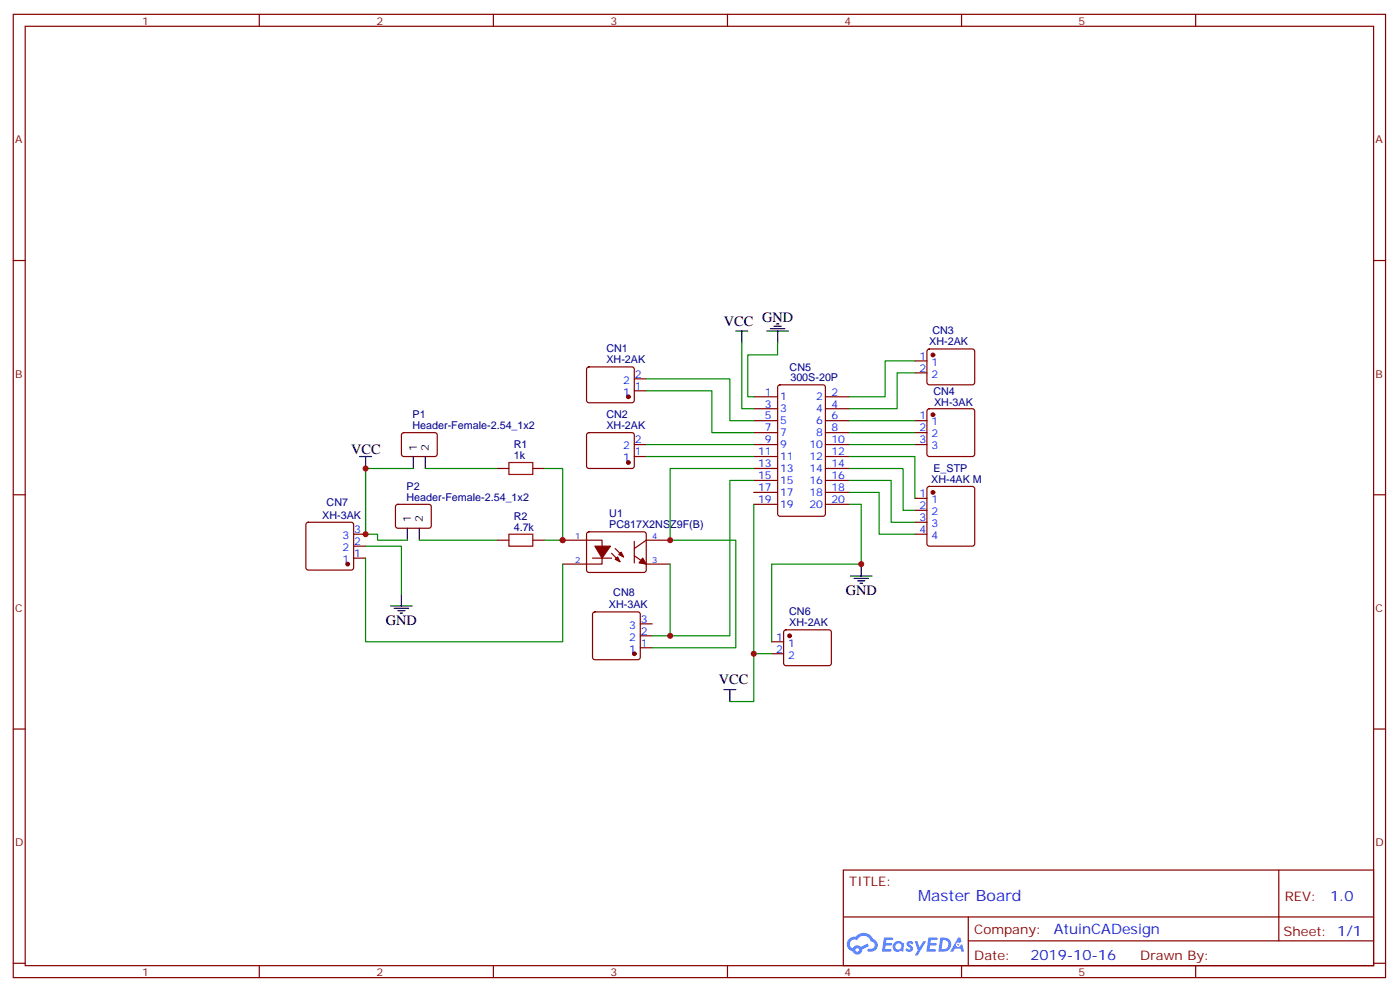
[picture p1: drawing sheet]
<svg xmlns="http://www.w3.org/2000/svg" width="414mm" height="293mm" viewBox="0 0 414 293" stroke-linecap="round" stroke-linejoin="round" font-family="sans-serif">
<g fill="none" stroke="#870000" stroke-width=".35">
<path d="M3.9 4.2h405.4v284.4h-405.4zM7.4 7.8h398.3v277.2h-398.3zM76.6 4.2v3.6M145.7 4.2v3.6M214.9 4.2v3.6M284 4.2v3.6M353.2 4.2v3.6M3.9 76.9h3.5M405.7 76.9h3.6M3.9 146h3.5M405.7 146h3.6M3.9 215.2h3.5"/>
<path d="M405.7 215.2h3.6M249.1 256.8h156.6v28.2h-156.6zM377.7 256.8v20.9M249.1 270.7h156.5M286 277.7h119.6M286 270.7v14.1M3.9 284.3h3.5M76.6 285v3.6M145.7 285v3.6M214.9 285v3.6M284 285v3.6M353.2 285v3.6"/>
<path d="M405.7 284.3h3.6"/>
</g>
<g fill="#5487ff">
<path d="M268.1 278a1.22 1.22 0 0 1 1.7 .3l-.4 .5a.47 .47 0 0 0-.3-.4 .47 .47 0 0 0-.5 .2l.1 .3a1.14 1.14 0 0 1 .8 1.7 1.14 1.14 0 0 1-1.9 0l-.2-.2 .5-.5 .7 .4a.29 .29 0 0 0 .3-.3 .29 .29 0 0 0-.2-.3 1.04 1.04 0 0 1-.6-1.7z"/>
<path d="M261.1 276.8h2.3l.4 .1-.2 .5-1.8 .1-.1 .9h1.5l.3 .3-.4 .4h-1.5l-.2 1.1h1.7l.2 .3-.2 .4h-2.6z"/>
<path d="M274.2 276.8h2.4l.3 .1-.1 .5-1.8 .1-.2 .9h1.6l.3 .3-.4 .4h-1.6l-.1 1.1h1.7l.2 .3-.2 .4h-2.7z"/>
<path d="M283 276.8h.7l.3 1.2-.6 .3a.69 .69 0 0 0-1 .3 .69 .69 0 0 0 .4 1 .69 .69 0 0 0 .9-.7l.5-.2 .6 2.2h-.8l-.3-.9h-1.7l-.5 .9h-.8z"/>
<path d="M270.2 277.8h.8l.6 1.9 1.1-1.9h.9l-2.6 4.2h-.8l.9-1.5z"/>
<path d="M277.8 276.8l-.6 4.1h1.3a2.11 2.11 0 0 0 2.5-2.1 2.11 2.11 0 0 0-2.5-2zM278.5 277.5a1.39 1.39 0 0 1 1.7 1.4 1.39 1.39 0 0 1-1.8 1.3h-.3z"/>
<path d="M264.1 278.4a1.54 1.54 0 0 0-.1 2.1 1.54 1.54 0 0 0 2.1 .2l.7 .2 .3-2.3-.2-.2-.4-.1a1.49 1.49 0 0 0-2.4 .1zM264.3 279.4a.95 .95 0 0 1 1.9 0 .95 .95 0 0 1-1.9 0z"/>
<path d="M250.8 277.1a2.18 2.18 0 0 0 1.1 3.7 1.44 1.44 0 0 0 1.6 1 1.44 1.44 0 0 0 1.2-1.5l2-1-.5-.8-1.9 1a1.47 1.47 0 0 0-2.4 .5 1.39 1.39 0 0 1-.7-2 1.39 1.39 0 0 1 2-.5 2.12 2.12 0 0 1 2.2-1.3 2.12 2.12 0 0 1 1.9 1.7 1.14 1.14 0 0 1 1 1.4 1.14 1.14 0 0 1-1.6 .8 .43 .43 0 0 0-.5 .3 .43 .43 0 0 0 .4 .5 1.98 1.98 0 0 0 2.5-1.2 1.98 1.98 0 0 0-1.2-2.5 3.1 3.1 0 0 0-5.3-.7l-.9 .1zM252.7 280.4a.55 .55 0 0 1 1.1 0 .55 .55 0 0 1-1.1 0z"/>
<circle cx="283" cy="278.9" r=".26"/>
</g>
<g fill="none" stroke="#870000" stroke-width=".35">
<path d="M173.5 108.5l.5-.2h12.7l.5 .2 .2 .5-.1 9.5-.6 .4-13-.1-.5-.6v-9.2zM187.4 115.4h3.5M187.4 111.8h3.5M222.6 117.1h7.1M229.9 113.8l.5-.2h12.7l.6 .4 .1 37.7-.5 .6-12.9 .1-.7-.5v-37.6zM243.8 117.1h7.1M270.3 106.5h3.5M270.3 110.1h3.5M274 103.2l.5-.2h12.7l.5 .2 .2 .5-.1 9.5-.6 .4-13-.1-.4-.6v-9.2zM118.8 127.9l.5-.2 9.4 .1 .5 .6-.1 5.9-.7 .5-9.4-.1-.4-.6v-5.7zM146.8 138.3h3.5M157.4 138.3h3.5"/>
<path d="M173.5 127.9l.5-.2h12.7l.5 .2 .2 .5-.1 9.5-.6 .4-13-.1-.5-.6v-9.2zM187.4 134.8h3.5M187.4 131.2h3.5M222.6 134.8h7.1M222.6 131.2h7.1M222.6 124.2h7.1M222.6 127.7h7.1M222.6 120.7h7.1M222.6 138.3h7.1M243.8 134.8h7.1M243.8 131.2h7.1M243.8 124.2h7.1"/>
<path d="M243.8 127.7h7.1M243.8 120.7h7.1M243.8 138.3h7.1M270.3 131.2h3.5M270.3 124.2h3.5M270.3 127.7h3.5M274 120.9l.5-.2h12.7l.5 .2 .2 .5v12.7l-.2 .5-.5 .2h-12.7l-.5-.3-.2-.4v-12.7zM90.6 154.4l.5-.2h12.7l.5 .2 .2 .5v12.7l-.3 .5-.4 .2h-12.7l-.5-.3-.3-.4v-12.7zM104.5 157.7h3.5M117 149.1l.5-.2h9.5l.4 .7-.1 5.9-.6 .4h-9.5l-.4-.7v-5.6zM146.8 159.5h3.5M157.4 159.5h3.5"/>
<path d="M166.2 159.5h11.6v7h-11.6M173.5 157.2l.5-.2h16.5l.4 .7-.1 10.8-.6 .5-16.5-.1-.5-.6v-10.6zM187.4 159.8v6.4M197.9 159.5h-7l-3.5 2.4M222.6 141.8h7.1M222.6 145.3h7.1M222.6 148.9h7.1M243.8 141.8h7.1M243.8 145.3h7.1M243.8 148.9h7.1M270.3 147.1h3.5M270.3 150.6h3.5"/>
<path d="M270.3 154.2h3.5M270.3 157.7h3.5M274 143.8l.5-.2h12.7l.5 .2 .2 .5v16.2l-.2 .5-.5 .2h-12.7l-.5-.2-.2-.5v-16.2zM104.5 164.7h3.5M104.5 161.2h3.5M175 164.7h5.7M180.7 163.3l2.4 2.5M181.7 161.9l2.5 2.5M187.4 164l3.5 2.5h7M175.2 180.8l.5-.2h12.7l.5 .2 .2 .5v12.7l-.2 .5-.5 .2h-12.7l-.5-.2-.2-.5v-12.7zM189.1 191.2h3.6M189.1 187.7h3.6"/>
<path d="M189.1 184.1h3.6M227.9 189.4h3.6M227.9 193h3.6M231.7 186.1l.5-.2h12.7l.5 .2 .2 .5-.1 9.5-.6 .4-13-.1-.4-.6v-9.2z"/>
</g>
<g fill="#870000" stroke="#870000" stroke-width=".35">
<path d="M189.8 164.7l1.1 1.8-2.1-.3z"/>
<path d="M181.7 165.1l.7-.7 .7 1.4z"/>
<path d="M182.8 163.7l.7-.7 .7 1.4z"/>
<path d="M175.7 161.2h4.6l-2.5 3.5z"/>
<circle cx="185.6" cy="117.1" r=".53"/>
<circle cx="185.6" cy="136.5" r=".53"/>
<circle cx="275.6" cy="104.8" r=".53"/>
<circle cx="275.6" cy="122.4" r=".53"/>
<circle cx="275.6" cy="145.3" r=".53"/>
<circle cx="102.7" cy="166.5" r=".53"/>
<circle cx="233.2" cy="187.7" r=".53"/>
<circle cx="187.4" cy="193" r=".53"/>
</g>
<path d="M150.3 136.5h7.1v3.6h-7.1zM150.3 157.7h7.1v3.5h-7.1z" fill="none" stroke="#a10000" stroke-width=".35"/>
<g fill="none" stroke="#000" stroke-width=".35">
<path d="M217.3 97.7h3.6M219.1 97.7v3.5M226.5 97.7h6.4M227.6 97h4.2M228.6 96.3h2.2M229.3 95.6h.7M229.7 97.7v3.5M106.2 134.8h3.5M108 134.8v3.5M122.1 134.8v3.5M125.6 134.8v3.5M120.3 155.9v3.6"/>
<path d="M123.9 155.9v3.6M115.4 178.9h6.3M116.5 179.6h4.2M118.6 175.3v3.6M251.2 170h6.4M252.3 170.7h4.2M253.3 171.4h2.1M254 172.2h.7M254.4 166.5v3.5M117.5 180.3h2.1M118.2 181h.7M213.8 203.6h3.5"/>
<path d="M215.6 203.6v3.5"/>
</g>
<g fill="none" stroke="#008700" stroke-width=".35">
<path d="M190.9 111.8h24.7v12.4h7M190.9 115.4h19.4v12.3h12.3M219.1 101.2v19.5h3.5M229.7 101.2v3.6h-8.8v12.3h1.7M270.3 106.5h-8.9v10.6h-10.5M270.3 110.1h-5.3v10.6h-14.1M108 138.3v19.4M122.1 138.3h-14.1v19.4h3.5v1.8h8.8M125.6 138.3h21.2M160.9 138.3h5.3v21.2h-5.3M190.9 131.2h31.7M190.9 134.8h31.7"/>
<path d="M222.6 138.3h-24.7v21.2h19.4v31.7h-24.6M250.9 134.8h19.4v12.3M250.9 138.3h15.8v12.3h3.6M250.9 131.2h19.4M250.9 124.2h19.4M250.9 127.7h19.4M123.9 159.5h22.9M222.6 148.9v44.1h5.3M222.6 141.8h-7v45.9h-17.7v-21.2M250.9 141.8h12.3v12.4h7.1M250.9 145.3h8.8v12.4h10.6M250.9 148.9h3.5v17.6h-26.5v22.9"/>
<path d="M108 161.2h10.6v14.1M108 164.7v24.7h58.2v-22.9M192.7 187.7h5.2M222.6 193v14.1h-7"/>
</g>
<g fill="#c00">
<circle cx="197.9" cy="159.5" r=".88"/>
<circle cx="166.2" cy="159.5" r=".88"/>
<circle cx="108" cy="157.7" r=".88"/>
<circle cx="108" cy="138.3" r=".88"/>
<circle cx="222.6" cy="193" r=".88"/>
<circle cx="254.4" cy="166.5" r=".88"/>
<circle cx="197.9" cy="187.7" r=".88"/>
</g>
<text font-size="4.6" fill="#00f" x="271.2" y="265.8">Master Board</text>
<g font-size="4.2">
<text x="225.1" y="95">GND</text>
<text x="213.8" y="96.2">VCC</text>
<text x="103.8" y="134.1">VCC</text>
<text x="249.8" y="175.7">GND</text>
<text x="114" y="184.5">GND</text>
<text x="212.3" y="202">VCC</text>
</g>
<g font-size="4.2" fill="#00f">
<text x="392.9" y="266.1">1.0</text>
<text x="311.3" y="275.6">AtuinCADesign</text>
<text x="304.3" y="283.4">2019-10-16</text>
</g>
<g font-size="3.9" fill="#800">
<text x="250.9" y="261.4">TITLE:</text>
<text x="379.5" y="266.1">REV:</text>
<text x="287.8" y="275.6">Company:</text>
<text x="379.1" y="276.2">Sheet: 1/1</text>
<text x="287.8" y="283.3">Date:</text>
<text x="336.8" y="283.4">Drawn By:</text>
</g>
<g font-size="3.2" fill="#800">
<text x="42" y="7.2">1</text>
<text x="111.2" y="7.2">2</text>
<text x="180.3" y="7.2">3</text>
<text x="249.4" y="7.2">4</text>
<text x="318.6" y="7.2">5</text>
<text x="4.4" y="42.3">A</text>
<text x="406.3" y="42.3">A</text>
<text x="4.4" y="111.5">B</text>
<text x="406.3" y="111.5">B</text>
<text x="4.4" y="180.6">C</text>
<text x="406.3" y="180.6">C</text>
<text x="4.4" y="249.8">D</text>
<text x="406.3" y="249.8">D</text>
<text x="42" y="288">1</text>
<text x="111.2" y="288">2</text>
<text x="180.3" y="288">3</text>
<text x="249.4" y="288">4</text>
<text x="318.6" y="288">5</text>
</g>
<g font-size="3.2" fill="#000080">
<text x="274.5" y="102">XH-2AK</text>
<text x="275.4" y="98.6">CN3</text>
<text x="179.1" y="107.2">XH-2AK</text>
<text x="179.1" y="104">CN1</text>
<text x="233.2" y="109.5">CN5</text>
<text x="233.5" y="112.5">300S-20P</text>
<text x="275.7" y="116.5">CN4</text>
<text x="275.9" y="119.9">XH-3AK</text>
<text x="121.8" y="123.5">P1</text>
<text x="179.1" y="123.4">CN2</text>
<text x="121.8" y="126.6">Header-Female-2.54_1x2</text>
<text x="179.1" y="126.6">XH-2AK</text>
<text x="151.7" y="135.5">1k</text>
<text x="151.7" y="132.2">R1</text>
<text x="275" y="142.5">XH-4AK M</text>
<text x="275.7" y="139.4">E_STP</text>
<text x="96.5" y="149.3">CN7</text>
<text x="120.1" y="147.8">Header-Female-2.54_1x2</text>
<text x="120.1" y="144.7">P2</text>
<text x="95.2" y="153.1">XH-3AK</text>
<text x="151.7" y="153.4">R2</text>
<text x="180" y="155.9">PC817X2NSZ9F(B)</text>
<text x="180" y="152.7">U1</text>
<text x="151.7" y="156.6">4.7k</text>
<text x="179.8" y="179.6">XH-3AK</text>
<text x="181.2" y="175.8">CN8</text>
<text x="233.1" y="184.9">XH-2AK</text>
<text x="233.1" y="181.7">CN6</text>
</g>
<g font-size="3.2" fill="#00f">
<text x="271.6" y="106.2">1</text>
<text x="275.1" y="107.9">1</text>
<text x="184" y="113.2">2</text>
<text x="187.5" y="111.5">2</text>
<text x="271.6" y="109.7">2</text>
<text x="275.1" y="111.5">2</text>
<text x="184" y="116.8">1</text>
<text x="187.5" y="115">1</text>
<text x="225.9" y="116.8">1</text>
<text x="230.4" y="118.2">1</text>
<text x="241.1" y="118.2">2</text>
<text x="245.6" y="116.8">2</text>
<text x="225.9" y="120.3">3</text>
<text x="225.9" y="123.8">5</text>
<text x="230.4" y="121.7">3</text>
<text x="230.4" y="125.2">5</text>
<text x="241.1" y="121.7">4</text>
<text x="241.1" y="125.2">6</text>
<text x="245.6" y="120.3">4</text>
<text x="245.6" y="123.8">6</text>
<text x="271.6" y="123.8">1</text>
<text x="275.1" y="125.6">1</text>
<text x="187.5" y="130.9">2</text>
<text x="225.9" y="127.4">7</text>
<text x="225.9" y="130.9">9</text>
<text x="230.4" y="128.8">7</text>
<text x="241.1" y="128.8">8</text>
<text x="245.6" y="127.4">8</text>
<text x="245.6" y="130.9">10</text>
<text x="271.6" y="127.4">2</text>
<text x="271.6" y="130.9">3</text>
<text x="275.1" y="129.1">2</text>
<text x="184" y="136.2">1</text>
<text x="184" y="132.6">2</text>
<text x="187.5" y="134.4">1</text>
<text x="223.9" y="134.4">11</text>
<text x="223.9" y="137.9">13</text>
<text x="230.4" y="132.3">9</text>
<text x="230.4" y="135.8">11</text>
<text x="239.1" y="132.3">10</text>
<text x="239.1" y="135.8">12</text>
<text x="245.6" y="134.4">12</text>
<text x="245.6" y="137.9">14</text>
<text x="275.1" y="132.6">3</text>
<text x="223.9" y="141.5">15</text>
<text x="230.4" y="139.3">13</text>
<text x="230.4" y="142.9">15</text>
<text x="239.1" y="139.3">14</text>
<text x="239.1" y="142.9">16</text>
<text x="245.6" y="141.5">16</text>
<text x="223.9" y="145">17</text>
<text x="223.9" y="148.5">19</text>
<text x="230.4" y="146.4">17</text>
<text x="230.4" y="149.9">19</text>
<text x="239.1" y="146.4">18</text>
<text x="239.1" y="149.9">20</text>
<text x="245.6" y="145">18</text>
<text x="245.6" y="148.5">20</text>
<text x="271.6" y="146.8">1</text>
<text x="275.1" y="148.5">1</text>
<text x="271.6" y="150.3">2</text>
<text x="271.6" y="153.8">3</text>
<text x="275.1" y="152">2</text>
<text x="275.1" y="155.6">3</text>
<text x="101.1" y="159.1">3</text>
<text x="104.6" y="160.9">2</text>
<text x="104.6" y="157.3">3</text>
<text x="271.6" y="157.3">4</text>
<text x="275.1" y="159.1">4</text>
<text x="101.1" y="166.2">1</text>
<text x="101.1" y="162.6">2</text>
<text x="104.6" y="164.4">1</text>
<text x="185.8" y="185.6">3</text>
<text x="189.3" y="183.8">3</text>
<text x="185.8" y="189.1">2</text>
<text x="189.3" y="190.9">1</text>
<text x="189.3" y="187.3">2</text>
<text x="229.3" y="189.1">1</text>
<text x="232.8" y="190.9">1</text>
<text x="185.8" y="192.6">1</text>
<text x="229.3" y="192.6">2</text>
<text x="232.8" y="194.4">2</text>
</g>
<g font-size="3.2">
<text x="123.2" y="133" transform="rotate(-90 123.2 133)">1</text>
<text x="126.7" y="133" transform="rotate(-90 126.7 133)">2</text>
<text x="121.4" y="154.2" transform="rotate(-90 121.4 154.2)">1</text>
<text x="124.9" y="154.2" transform="rotate(-90 124.9 154.2)">2</text>
</g>
<g font-size="2.5" fill="#00f">
<text x="169.9" y="159.1">1</text>
<text x="192.7" y="159.1">4</text>
<text x="169.9" y="166.2">2</text>
<text x="192.7" y="166.2">3</text>
</g>
</svg>
